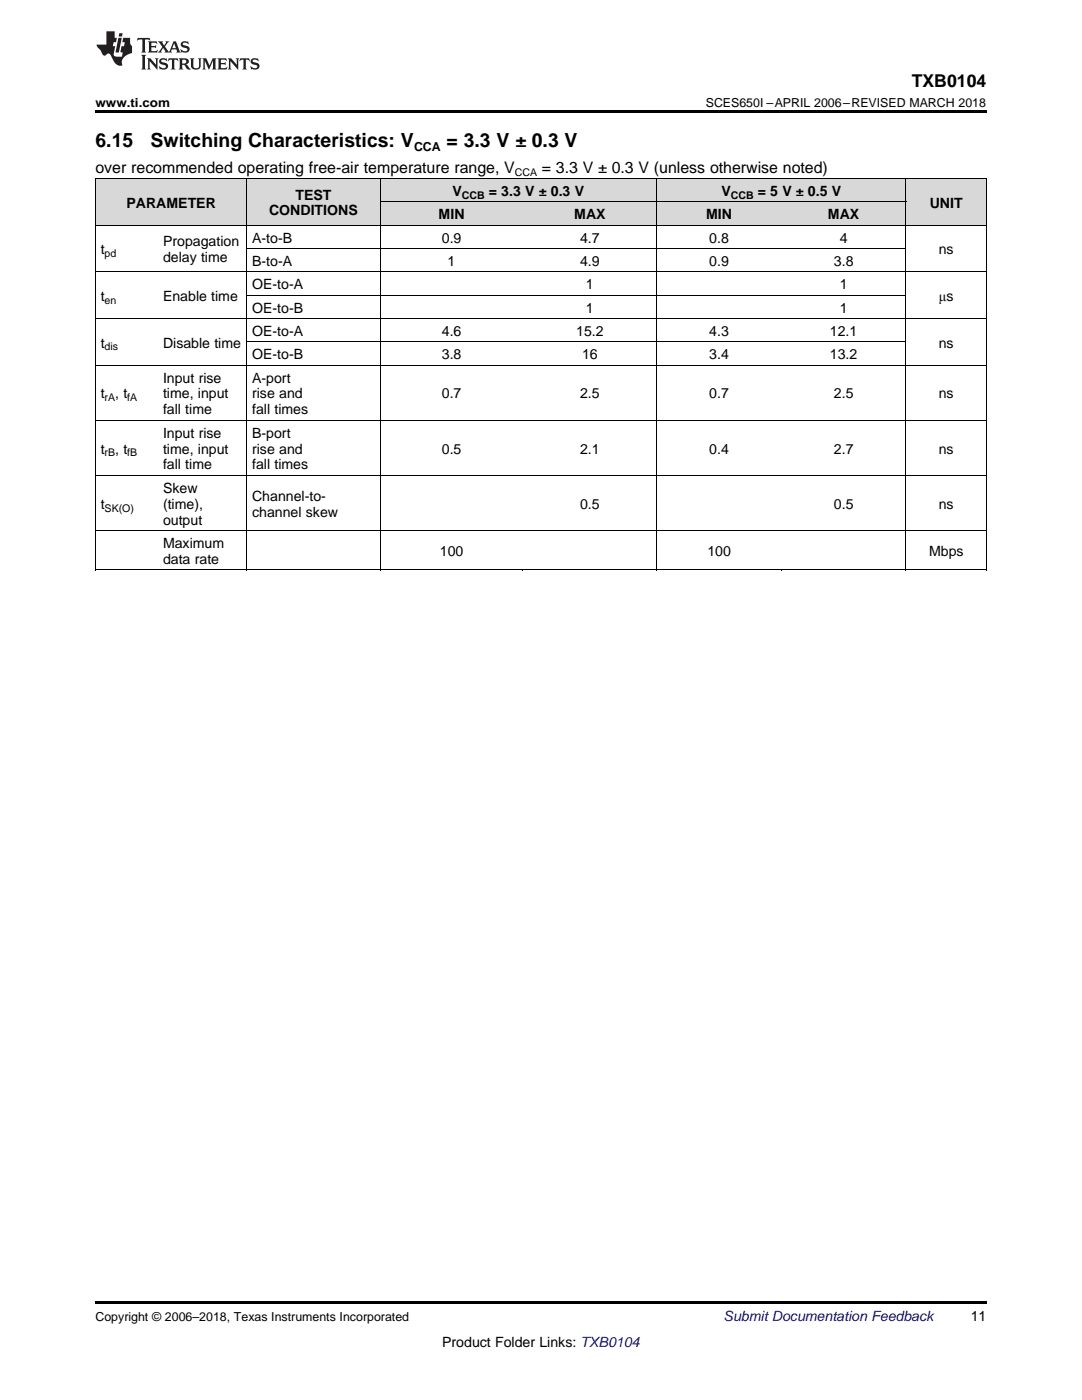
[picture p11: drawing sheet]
<svg xmlns="http://www.w3.org/2000/svg" width="216mm" height="279mm" viewBox="0 0 216 279" stroke-linecap="round" stroke-linejoin="round" font-family="sans-serif">
<g fill="#d8d8d8">
<path d="M19 35.7h12.5v9.3h-12.5z"/>
<path d="M31.5 35.7h17.7v9.3h-17.7z"/>
<path d="M49.2 35.7h26.7v9.3h-26.7z"/>
<path d="M180.8 35.7h16v9.3h-16z"/>
<path d="M75.9 40.4h28.5v4.6h-28.5z"/>
<path d="M104.4 40.4h26.7v4.6h-26.7z"/>
<path d="M131.1 40.4h24.8v4.6h-24.8z"/>
<path d="M155.9 40.4h24.9v4.6h-24.9z"/>
<path d="M75.9 35.7h28.5v4.7h-28.5z"/>
<path d="M104.4 35.7h26.7v4.7h-26.7z"/>
<path d="M131.1 35.7h24.8v4.7h-24.8z"/>
<path d="M155.9 35.7h24.9v4.7h-24.9z"/>
</g>
<path d="M19 22h177.8v.5h-177.8zM19 113.8h.2zM49.1 113.8h.1zM75.8 113.8h.1zM104.3 113.8h.1zM131 113.8h.1zM155.8 113.8h.1zM180.7 113.8h.1zM196.7 113.8h.1zM19 259.7h177.8v.5h-177.8z" fill="#000"/>
<g fill="none" stroke="#000" stroke-width=".2">
<path d="M19 35.6l177.8 .1v78.1M19.1 35.7v78.1M49.2 35.7v78.1M75.9 35.7v78.1M131 35.7v78.1M180.8 35.7v78.1M19 54.3h177.8M19 45h177.8M49.2 58.9h131.6M49.2 49.6h131.6M75.9 40.3h104.9M19 72.9h177.8"/>
<path d="M19 63.6h177.8M49.2 68.2h131.6M19 94.9h177.8M19 83.9h177.8M19 113.8h177.8M19 105.9h177.8"/>
</g>
<g fill="#231f20">
<path d="M27.5 7.6l-.1 .5 .4-.2h.6v.1v2.1l-.2 .4h1l-.3-.4v-2.1l.1-.1h.5l.5 .2-.2-.5zM29.5 8.3l.2 .3v1.5l-.2 .4h1.8l.2-.6a1.04 1.04 0 0 1-1.3 .2v-.7h.6l.3 .2v-.6l-.3 .2h-.6v-.6l.8-.1 .4 .3-.2-.5zM31.5 8.3l.9 1.1-.9 1.1h.8l-.2-.2 .5-.7 .4 .7-.2 .2h1.5l-.1-.2 .1-.4h.9l.1 .4-.2 .2h1l-.3-.3-.7-1.9h-.5l-.9 2-.8-1 .9-1h-.8l.1 .3-.3 .5-.4-.6 .2-.2zM34.7 8.6l.4 1h-.7zM36.3 8.4a.63 .63 0 0 0-.2 .7 .63 .63 0 0 0 .6 .4l.6 .2 .1 .2a.75 .75 0 0 1-.7 .4 .75 .75 0 0 1-.6-.5l.1 .7 .1-.1a1.11 1.11 0 0 0 1.5-.6 1.13 1.13 0 0 0-1.2-.8l-.1-.4a1.04 1.04 0 0 1 1.2 .2l-.2-.5-.1 .1-.5-.2zM28.2 10.9l.2 .4v2.2l-.2 .4h1l-.3-.4v-2.2l.3-.4zM29.3 11.6l.3 .4v1.5l-.3 .4h.8l-.2-.4v-1.3l1.5 1.7v-1.9l.2-.4h-.7l.2 .4v.9l-1.1-1.3zM32 11.8a.62 .62 0 0 0-.2 .7 .62 .62 0 0 0 .6 .4l.6 .1 .1 .3a.76 .76 0 0 1-.7 .3 .76 .76 0 0 1-.6-.4l.1 .7 .1-.1a1.11 1.11 0 0 0 1.5-.6 1.13 1.13 0 0 0-1.2-.8l-.1-.4a1.04 1.04 0 0 1 1.2 .2l-.2-.6-.1 .1-.5-.1zM33.7 11.6l-.2 .6a.61 .61 0 0 1 .8-.3v1.6l-.2 .4h.9l-.2-.4v-1.6a.63 .63 0 0 1 .8 .3l-.2-.6zM35.6 11.6l.3 .4v1.5l-.3 .4h1l-.2-.2v-.8l.5 .2a.76 .76 0 0 0 1.2 .7l-1-1a.58 .58 0 0 0 .6-.5 .58 .58 0 0 0-.5-.6zM36.4 11.9h.1a.45 .45 0 0 1 .5 .1 .45 .45 0 0 1 .1 .5l-.7 .2zM37.9 11.6l.2 .2a2.17 2.17 0 0 0 .3 1.9 .99 .99 0 0 0 1.6-.6v-1.1l.2-.4h-.7l.2 .2a1.92 1.92 0 0 1-.2 1.8 .6 .6 0 0 1-.9-.5v-1.1l.2-.4zM40.4 11.6l.2 .4v1.5l-.2 .4h.7l-.2-.4v-1.4l.8 1.8 .8-1.8v1.4l-.2 .4h.9l-.2-.4v-1.5l.2-.4h-.8l-.6 1.5-.6-1.5zM43.4 11.6l.2 .4v1.5l-.2 .4h1.8l.2-.6a1.04 1.04 0 0 1-1.3 .1v-.6h.5l.4 .2v-.6l-.4 .2h-.5v-.7h.8l.3 .3-.1-.6zM45.5 11.6l.2 .4v1.5l-.2 .4h.7l-.2-.4v-1.3l1.5 1.7v-1.9l.2-.4h-.7l.2 .4v.9l-1.1-1.3zM47.9 11.6l-.1 .6a.61 .61 0 0 1 .8-.3v1.6l-.3 .4h1l-.3-.4 .1-1.6a.63 .63 0 0 1 .7 .3l-.1-.6zM50.2 11.8a.62 .62 0 0 0-.2 .7 .62 .62 0 0 0 .6 .4l.6 .1 .2 .3a.76 .76 0 0 1-.8 .3 .76 .76 0 0 1-.6-.4l.1 .7 .2-.1a1.11 1.11 0 0 0 1.5-.6 1.13 1.13 0 0 0-1.3-.8l-.1-.4a1.04 1.04 0 0 1 1.2 .2l-.1-.6-.2 .1-.5-.1z"/>
<path d="M21.2 6.3v2.6h-1.9l.1 .4 .7 .9a.91 .91 0 0 0 1 .8 .56 .56 0 0 1 .5-.3 .56 .56 0 0 1 .5 .3l.4 .8a1.53 1.53 0 0 0 1.9 1.2 1.54 1.54 0 0 1 1-2.1l.9-.3v-1.4a1.52 1.52 0 0 1-.3-1.6h-1.4l-.2 .8h.5l-.2 .8h-.4l-.2 1v.2l.4 .1-.2 .8a1.93 1.93 0 0 1-1.6-.3l.3-1.8h-.5l.2-.8h.4l.2-.8h-.4v-1.3zM23.6 7.6l-.6 2.9h.7l.6-2.9zM23.8 6.6l-.1 .7h.6l.2-.7z"/>
</g>
<g font-size="3.9">
<text x="19" y="29.3">6.15</text>
<text x="30.1" y="29.3">Switching Characteristics: V</text>
<text x="89.1" y="29.3">= 3.3 V ± 0.3 V</text>
</g>
<text font-size="3.5" x="181.9" y="17.3">TXB0104</text>
<g font-size="3.2">
<text x="19" y="34.4">over recommended operating free-air temperature range, V</text>
<text x="108.1" y="34.4">= 3.3 V ± 0.3 V (unless otherwise noted)</text>
</g>
<g font-size="2.8">
<text x="25.2" y="41.4">PARAMETER</text>
<text x="58.9" y="39.8">TEST</text>
<text x="90.3" y="39.1">V</text>
<text x="97.5" y="39.1">= 3.3</text>
<text x="104.8" y="39.1">V ± 0.3 V</text>
<text x="143.9" y="39.1">V</text>
<text x="151.2" y="39.1">= 5</text>
<text x="156.1" y="39.1">V ± 0.5 V</text>
<text x="185.5" y="41.4">UNIT</text>
<text x="53.7" y="43">CONDITIONS</text>
<text x="87.5" y="43.7">MIN</text>
<text x="114.6" y="43.7">MAX</text>
<text x="140.9" y="43.7">MIN</text>
<text x="165.2" y="43.7">MAX</text>
<text x="20.1" y="50.7">t</text>
<text x="32.5" y="49.1">Propagation</text>
<text x="32.5" y="52.3">delay time</text>
<text x="50.3" y="48.4">A-to-B</text>
<text x="50.3" y="53.1">B-to-A</text>
<text x="88.2" y="48.4">0.9</text>
<text x="89.3" y="53.1">1</text>
<text x="115.7" y="48.4">4.7</text>
<text x="115.7" y="53.1">4.9</text>
<text x="141.5" y="48.4">0.8</text>
<text x="141.5" y="53.1">0.9</text>
<text x="166.4" y="53.1">3.8</text>
<text x="167.6" y="48.4">4</text>
<text x="187.3" y="50.7">ns</text>
<text x="50.3" y="57.7">OE-to-A</text>
<text x="116.9" y="57.7">1</text>
<text x="167.6" y="57.7">1</text>
<text x="20.1" y="60">t</text>
<text x="32.5" y="60">Enable time</text>
<text x="50.3" y="62.4">OE-to-B</text>
<text x="116.9" y="62.4">1</text>
<text x="167.6" y="62.4">1</text>
<text x="187.4" y="60">μs</text>
<text x="20.1" y="69.4">t</text>
<text x="32.5" y="69.4">Disable time</text>
<text x="50.3" y="67">OE-to-A</text>
<text x="50.3" y="71.7">OE-to-B</text>
<text x="88.2" y="67">4.6</text>
<text x="88.2" y="71.7">3.8</text>
<text x="115" y="67">15.2</text>
<text x="116.1" y="71.7">16</text>
<text x="141.5" y="67">4.3</text>
<text x="141.5" y="71.7">3.4</text>
<text x="165.6" y="67">12.1</text>
<text x="165.6" y="71.7">13.2</text>
<text x="187.3" y="69.4">ns</text>
<text x="32.5" y="76.3">Input rise</text>
<text x="50.3" y="76.3">A-port</text>
<text x="20.1" y="79.5">t</text>
<text x="23" y="79.5">, t</text>
<text x="32.5" y="79.5">time, input</text>
<text x="32.5" y="82.7">fall time</text>
<text x="50.3" y="79.5">rise and</text>
<text x="50.3" y="82.7">fall times</text>
<text x="88.2" y="79.5">0.7</text>
<text x="115.7" y="79.5">2.5</text>
<text x="141.5" y="79.5">0.7</text>
<text x="166.4" y="79.5">2.5</text>
<text x="187.3" y="79.5">ns</text>
<text x="32.5" y="87.3">Input rise</text>
<text x="50.3" y="87.3">B-port</text>
<text x="20.1" y="90.5">t</text>
<text x="23" y="90.5">, t</text>
<text x="32.5" y="90.5">time, input</text>
<text x="32.5" y="93.7">fall time</text>
<text x="50.3" y="90.5">rise and</text>
<text x="50.3" y="93.7">fall times</text>
<text x="88.2" y="90.5">0.5</text>
<text x="115.7" y="90.5">2.1</text>
<text x="141.5" y="90.5">0.4</text>
<text x="166.4" y="90.5">2.7</text>
<text x="187.3" y="90.5">ns</text>
<text x="20.1" y="101.5">t</text>
<text x="32.5" y="98.4">Skew</text>
<text x="32.5" y="101.5">(time),</text>
<text x="50.3" y="99.9">Channel-to-</text>
<text x="115.7" y="101.5">0.5</text>
<text x="166.4" y="101.5">0.5</text>
<text x="187.3" y="101.5">ns</text>
<text x="32.5" y="104.7">output</text>
<text x="50.3" y="103.1">channel skew</text>
<text x="32.5" y="109.4">Maximum</text>
<text x="32.5" y="112.5">data rate</text>
<text x="87.8" y="110.9">100</text>
<text x="141.1" y="110.9">100</text>
<text x="185.4" y="110.9">Mbps</text>
<text x="193.7" y="263.6">11</text>
<text x="88.2" y="268.9">Product Folder Links: TXB0104</text>
</g>
<text font-size="2.8" fill="#0000c8" x="144.4" y="263.6">Submit Documentation Feedback</text>
<g font-size="2.5">
<text x="19" y="21.4">www.ti.com</text>
<text x="140.8" y="21.4">SCES650I –APRIL 2006–REVISED MARCH 2018</text>
<text x="82.6" y="30.1">CCA</text>
<text x="19" y="263.6">Copyright © 2006–2018, Texas Instruments Incorporated</text>
</g>
<g font-size="2.1">
<text x="102.7" y="35.1">CCA</text>
<text x="92.1" y="39.7">CCB</text>
<text x="145.8" y="39.7">CCB</text>
<text x="20.9" y="51.3">pd</text>
<text x="20.9" y="60.6">en</text>
<text x="20.9" y="69.9">dis</text>
<text x="20.9" y="80.1">rA</text>
<text x="25.4" y="80.1">fA</text>
<text x="20.9" y="91.1">rB</text>
<text x="25.4" y="91.1">fB</text>
<text x="20.9" y="102.1">SK(O)</text>
</g>
</svg>
